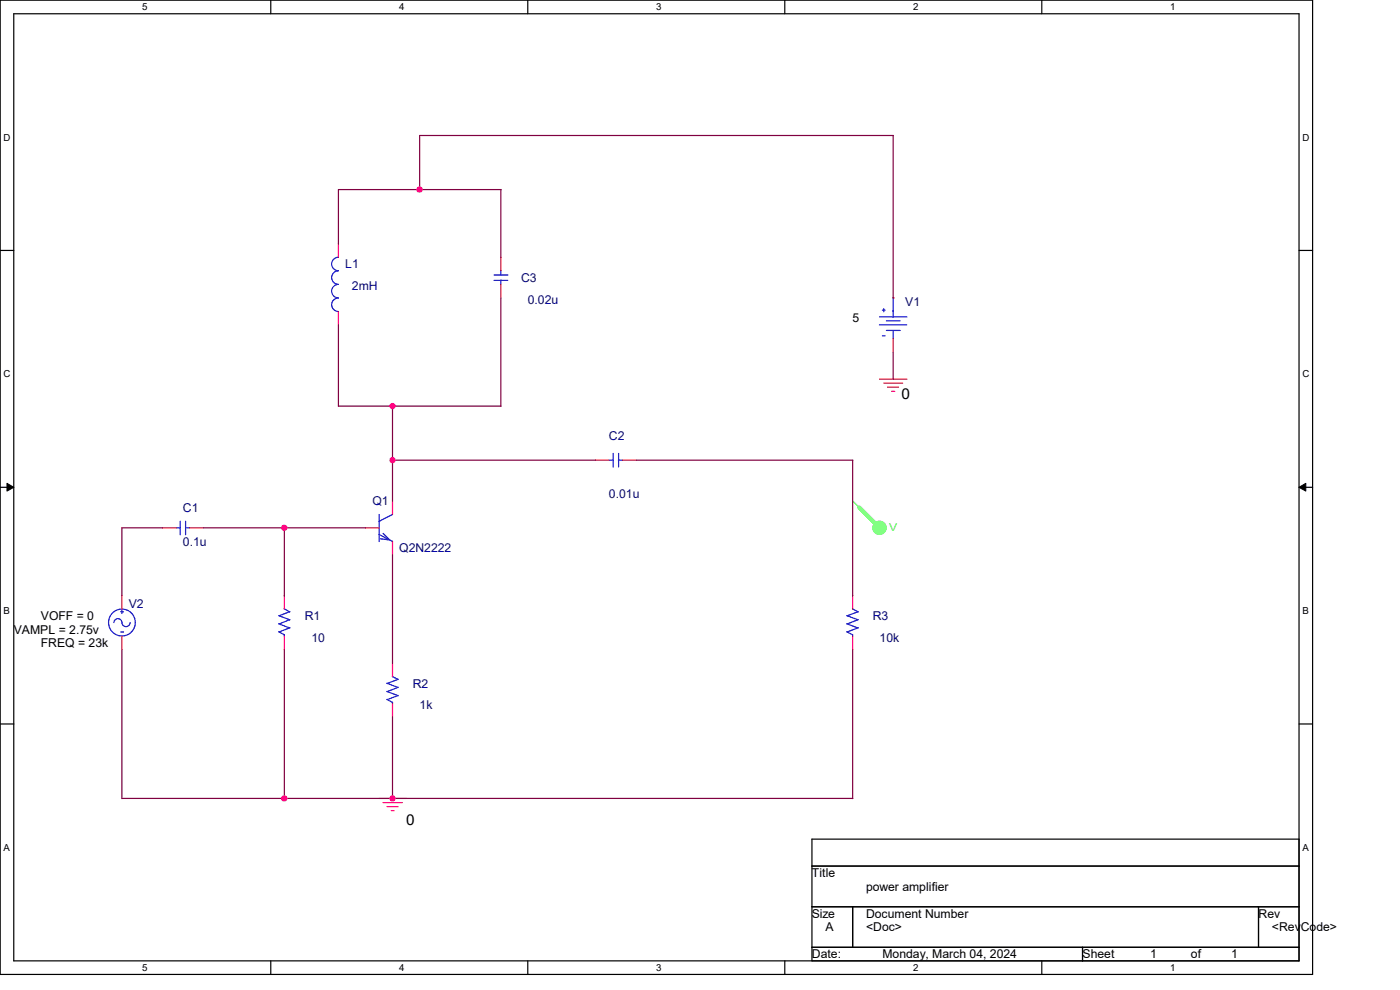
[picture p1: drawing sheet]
<svg xmlns="http://www.w3.org/2000/svg" width="297mm" height="210mm" viewBox="0 0 297 210" stroke-linecap="round" stroke-linejoin="round" font-family="sans-serif">
<path d="M0 0h278.5v206.7h-278.5zM2.9 2.9h272.7v200.9h-272.7z" fill="none" stroke="#000" stroke-width=".25"/>
<g fill="#fff">
<path d="M30.2 .3h1.1v2.3h-1.1z"/>
<path d="M30.2 204.1h1.1v2.3h-1.1z"/>
</g>
<path d="M57.4 0v2.9M57.4 203.8v2.9" fill="none" stroke="#000" stroke-width=".25"/>
<g fill="#fff">
<path d="M84.7 .3h1.1v2.3h-1.1z"/>
<path d="M84.7 204.1h1.1v2.3h-1.1z"/>
</g>
<path d="M112 0v2.9M112 203.8v2.9" fill="none" stroke="#000" stroke-width=".25"/>
<g fill="#fff">
<path d="M139.2 .3h1.1v2.3h-1.1z"/>
<path d="M139.2 204.1h1.1v2.3h-1.1z"/>
</g>
<path d="M166.5 0v2.9M166.5 203.8v2.9" fill="none" stroke="#000" stroke-width=".25"/>
<g fill="#fff">
<path d="M193.8 .3h1.1v2.3h-1.1z"/>
<path d="M193.8 204.1h1.1v2.3h-1.1z"/>
</g>
<path d="M221 0v2.9M221 203.8v2.9" fill="none" stroke="#000" stroke-width=".25"/>
<g fill="#fff">
<path d="M248.3 .3h1.1v2.3h-1.1z"/>
<path d="M248.3 204.1h1.1v2.3h-1.1z"/>
<path d="M.8 28h1.4v2.3h-1.4z"/>
<path d="M276.3 28h1.4v2.3h-1.4z"/>
<path d="M.8 78.2h1.4v2.3h-1.4z"/>
<path d="M276.3 78.2h1.4v2.3h-1.4z"/>
</g>
<path d="M0 53.1h2.9M275.6 53.1h2.9" fill="none" stroke="#000" stroke-width=".25"/>
<g fill="#fff">
<path d="M.8 128.5h1.3v2.2h-1.3z"/>
<path d="M276.3 128.5h1.3v2.2h-1.3z"/>
</g>
<path d="M0 103.4h2.9M275.6 103.4h2.9" fill="none" stroke="#000" stroke-width=".25"/>
<path d="M1.5 102.5l1.4 .9-1.4 .8zM275.6 103.4l1.4-.9v1.7z" fill="#000" stroke="#000" stroke-width=".21"/>
<g fill="#fff">
<path d="M.8 178.7h1.3v2.2h-1.3z"/>
<path d="M276.3 178.7h1.3v2.2h-1.3z"/>
</g>
<path d="M0 153.6h2.9M275.6 153.6h2.9M172.3 178h103.3v25.8h-103.3zM172.3 183.7h103.3M172.3 192.4h103.3M180.9 192.4v8.6M267 192.4v8.6M172.3 201h103.3M229.7 201v2.8" fill="none" stroke="#000" stroke-width=".25"/>
<circle cx="186.6" cy="112" r="1.41" fill="#5f5" stroke="#5f5" stroke-width=".25"/>
<path d="M180.8 106.2l5.8 5.8" fill="none" stroke="#5f5" stroke-width=".25"/>
<path d="M182.3 107.7l4.3 4.3" fill="none" stroke="#5f5" stroke-width=".85"/>
<g fill="none" stroke="#f00" stroke-width=".25">
<path d="M71.8 51.7v2.9M106.3 54.6v2.8M71.8 66.1v2.8M106.3 60.3v2.9M189.5 63.2h.1M189.5 71.8v2.9M126.3 97.6h2.9M132.1 97.6h2.9M186.6 80.4h5.8M187.5 81.3h4M188.3 82.1h2.3M189.2 83h.6"/>
<path d="M34.5 112h2.9M40.2 112h2.9M77.6 112h2.8M83.3 106.3v2.8M83.3 114.9v2.8M25.9 126.3v2.9M25.9 135v2.8M60.3 126.3v2.9M60.3 135v2.8M180.9 126.3v2.9M180.9 135v2.8M83.3 140.7v2.9"/>
<path d="M83.3 149.3v2.9M80.4 169.4h5.8M81.3 170.3h4M82.1 171.1h2.4M83 172h.6"/>
</g>
<g fill="none" stroke="#00f" stroke-width=".25">
<path d="M71.8 54.6a1.44 1.44 0 0 0-1.4 1.4 1.44 1.44 0 0 0 1.4 1.4 1.44 1.44 0 0 0-1.4 1.5 1.44 1.44 0 0 0 1.4 1.4 1.44 1.44 0 0 0-1.4 1.5 1.44 1.44 0 0 0 1.4 1.4 1.44 1.44 0 0 0-1.4 1.4 1.44 1.44 0 0 0 1.4 1.5M104.8 59.5h2.9M104.8 58.3h2.9M106.3 57.4v.9M106.3 59.4v.9M186.6 68.9h5.8M186.6 67.2h5.8M187.2 65.8h.6M187.2 71.2h.6M187.5 65.5v.6M188 68.1h3M188 70.1h3"/>
<path d="M189.5 63.2v4.1M189.5 70.1v1.7M129.2 97.6h.9M130.1 96.2v2.9M131.2 97.6h.9M131.2 96.2v2.9M37.4 112h.9M38.2 110.6v2.9M39.4 110.6v2.9M39.4 112h.9M80.4 113.4l2.9 1.5M80.4 109.1v5.8"/>
<path d="M81.3 113.2l1.4 1.4-2-.3M83.3 109.1l-2.9 1.5M24.2 132.1a.85 .85 0 0 1 .8-.9 .85 .85 0 0 1 .9 .9 .87 .87 0 0 0 .8 .8 .87 .87 0 0 0 .9-.8M25.6 134.1h.6M25.6 129.8h.6M25.9 129.5v.6M59.1 134l1.2 .7M59.1 132.3l2.4 .9M59.1 130.6l2.4 .9M60.3 129.2l1.2 .6M60.3 134.6v.4M61.5 133.2l-2.3 .9"/>
<path d="M61.5 131.4l-2.3 1M61.5 129.8l-2.3 .8M179.7 134l1.2 .7M179.7 132.3l2.3 .9M179.7 130.6l2.3 .9M180.8 129.2l1.2 .6M180.9 134.6v.4M182.1 133.2l-2.4 .9M182.1 131.4l-2.4 1M182.1 129.8l-2.4 .8M82.1 144.9l2.4 .9M83.2 143.5l1.3 .6"/>
<path d="M83.3 149v.3M84.5 147.5l-2.4 .9 1.2 .6M84.5 145.8l-2.4 .9 2.4 .9M84.5 144.1l-2.4 .9"/>
<circle cx="25.9" cy="132.1" r="2.85"/>
</g>
<g fill="none" stroke="#800040" stroke-width=".25">
<path d="M89 40.3v-11.6h100.5v34.5M106.3 40.2v14.4M106.3 40.2h-34.5v11.6M71.8 68.9v17.3M106.3 63.2v23M189.5 74.7v5.8M71.8 86.1h34.5M83.3 86.1v20.2M83.3 97.6h43.1M135 97.6h45.9v28.8M34.5 112h-8.6v14.4M43.1 112h34.5"/>
<path d="M60.3 112v14.4M83.3 117.7v23M25.9 137.8v31.6h155v-31.6M60.3 137.8v31.6M83.3 152.2v17.2"/>
</g>
<g fill="#f0f" stroke="#f0f" stroke-width=".25">
<circle cx="60.3" cy="169.4" r=".56"/>
<circle cx="60.3" cy="112" r=".56"/>
<circle cx="83.3" cy="169.4" r=".55"/>
<circle cx="89" cy="40.2" r=".56"/>
<circle cx="83.3" cy="86.1" r=".55"/>
<circle cx="83.3" cy="97.6" r=".55"/>
</g>
<g font-size="3.2">
<text x="191.2" y="84.7">0</text>
<text x="86.1" y="175.1">0</text>
</g>
<g font-size="2.6" fill="#000080">
<text x="73.2" y="56.9">L1</text>
<text x="110.6" y="59.8">C3</text>
<text x="74.7" y="61.5">2mH</text>
<text x="112" y="64.4">0.02u</text>
<text x="192.1" y="64.9">V1</text>
<text x="129.2" y="93.3">C2</text>
<text x="79" y="107.1">Q1</text>
<text x="129.2" y="105.7">0.01u</text>
<text x="38.8" y="108.6">C1</text>
<text x="38.8" y="115.7">0.1u</text>
<text x="84.7" y="117.2">Q2N2222</text>
<text x="27.3" y="128.9">V2</text>
<text x="64.6" y="131.5">R1</text>
<text x="185.2" y="131.5">R3</text>
<text x="66.1" y="136.1">10</text>
<text x="186.6" y="136.1">10k</text>
<text x="87.6" y="145.9">R2</text>
<text x="89" y="150.5">1k</text>
</g>
<g font-size="2.6">
<text x="180.9" y="68.4">5</text>
<text x="8.7" y="131.5">VOFF = 0</text>
<text x="2.9" y="134.4">VAMPL = 2.75v</text>
<text x="8.7" y="137.3">FREQ = 23k</text>
<text x="172.3" y="186.1">Title</text>
<text x="183.7" y="188.9">power amplifier</text>
<text x="172.3" y="194.7">Size</text>
<text x="175.1" y="197.6">A</text>
<text x="183.7" y="197.6">&lt;Doc&gt;</text>
<text x="183.7" y="194.7">Document Number</text>
<text x="267" y="194.7">Rev</text>
<text x="269.8" y="197.6">&lt;RevCode&gt;</text>
<text x="172.3" y="203.3">Date:</text>
<text x="187.2" y="203.3">Monday, March 04, 2024</text>
<text x="229.7" y="203.3">Sheet</text>
<text x="244" y="203.3">1</text>
<text x="252.6" y="203.3">of</text>
<text x="261.2" y="203.3">1</text>
</g>
<text font-size="2.3" fill="#5f5" x="188.6" y="112.6">V</text>
<g font-size="2">
<text x="30.2" y="2.2">5</text>
<text x="84.7" y="2.2">4</text>
<text x="139.2" y="2.2">3</text>
<text x="193.8" y="2.2">2</text>
<text x="248.3" y="2.2">1</text>
<text x=".8" y="29.8">D</text>
<text x="276.3" y="29.8">D</text>
<text x=".8" y="80.1">C</text>
<text x="276.3" y="80.1">C</text>
<text x=".8" y="130.3">B</text>
<text x="276.3" y="130.3">B</text>
<text x=".8" y="180.5">A</text>
<text x="276.3" y="180.5">A</text>
<text x="30.2" y="206">5</text>
<text x="84.7" y="206">4</text>
<text x="139.2" y="206">3</text>
<text x="193.8" y="206">2</text>
<text x="248.3" y="206">1</text>
</g>
</svg>
